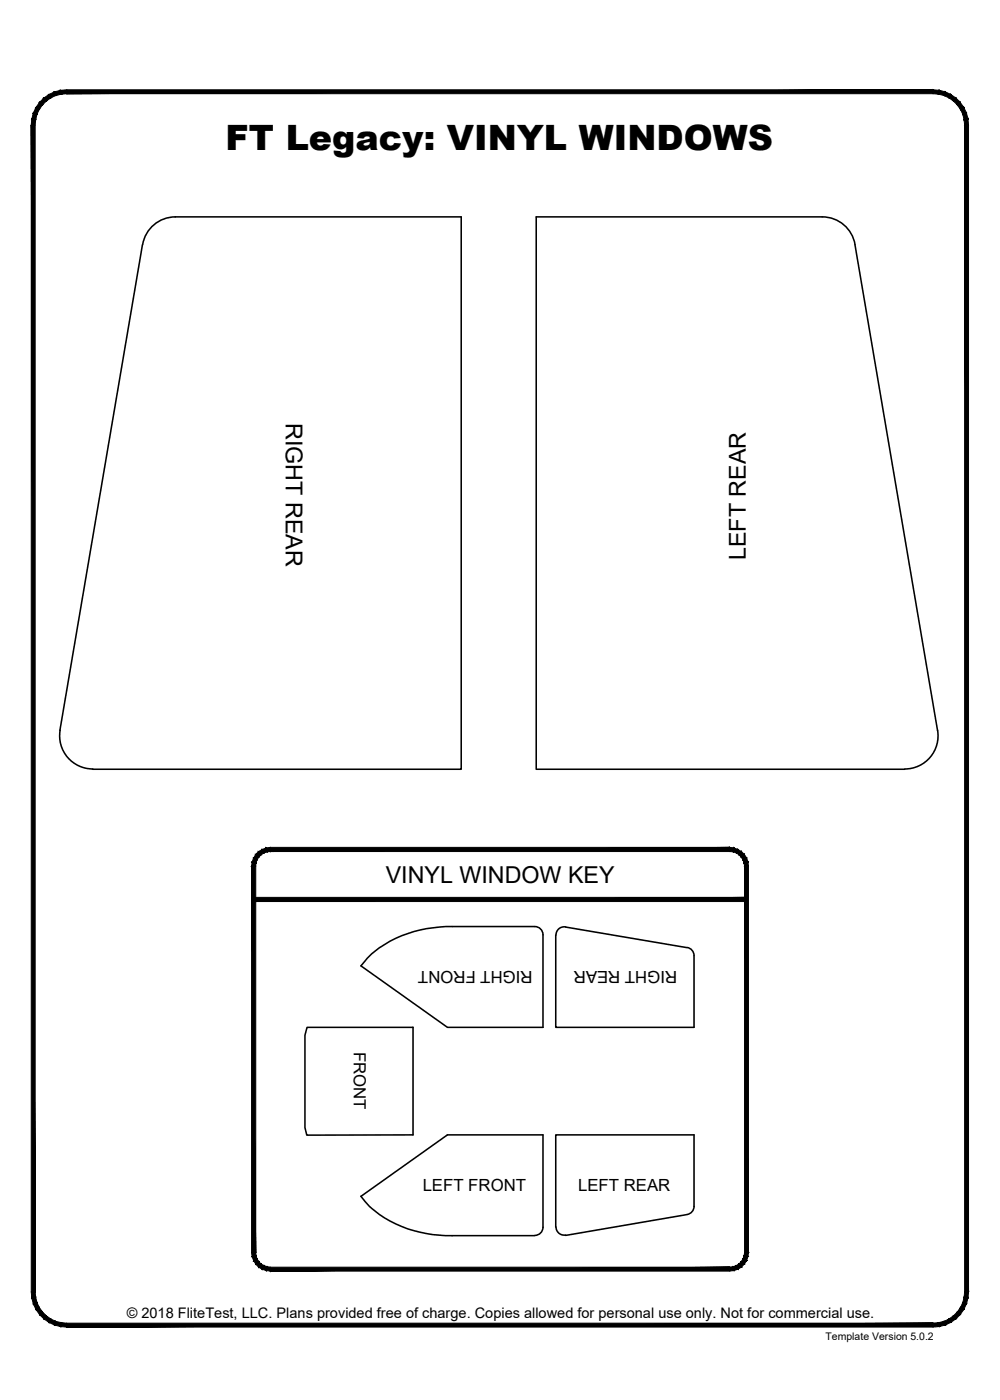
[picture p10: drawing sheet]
<svg xmlns="http://www.w3.org/2000/svg" width="190mm" height="267mm" viewBox="0 0 190 267" stroke-linecap="round" stroke-linejoin="round" font-family="sans-serif">
<!-- layer: 22 TILED -->
<g fill="#000" stroke="#000" stroke-width=".19">
<path d="M11.5 17.2l1.2-.1v.8zM11.5 17.2l.2 .7h1zM10.4 17.5l1.1-.3 .2 .7zM10.4 17.5l.2 .7 1.1-.3zM9.3 18l1.1-.5 .2 .7zM9.3 18l.4 .6 .9-.4zM8.3 18.7l1-.7 .4 .6zM8.3 18.7l.5 .5 .9-.6zM8.3 18.7l.5 .5-1.3 .3zM7.5 19.5l.6 .5 .7-.8zM7.5 19.5l.6 .5-1.3 .5zM6.8 20.5l.7 .3 .6-.8zM6.8 20.5l.7 .3-1.1 .7zM6.4 21.5l.6 .3 .5-1zM6.4 21.5l.6 .3-.9 .9zM6.1 22.7l.7 .1 .2-1zM6.1 22.7l.7 .1-.8 1.1zM6.8 22.8l-.8 1.1h.7z"/>
<path d="M12.7 17.9h165.1v-.8zM12.7 17.1h165.1l-165.1 .8z"/>
<path d="M6 23.9l.7 222.2v-222.2zM6 23.9l.7 222.2h-.7z"/>
<path d="M184.4 22.7l.1 1.2h-.7zM183.7 22.8l.1 1.1 .6-1.2zM184.1 21.5l.3 1.2-.7 .1zM183.4 21.8l.3 1 .4-1.3zM183.6 20.5l.5 1-.7 .3zM183 20.8l.4 1 .2-1.3zM182.9 19.5l.7 1-.6 .3zM182.4 20l.6 .8-.1-1.3zM182.1 18.7l.8 .8-.5 .5zM182.1 18.7l-.5 .5 .8 .8zM181.1 18l1 .7-.5 .5zM181.1 18l-.3 .6 .8 .6zM180.1 17.5l1 .5-.3 .6zM180.1 17.5l-.3 .7 1 .4zM178.9 17.2l1.2 .3-.3 .7zM178.9 17.2l-.1 .7 1 .3zM177.8 17.1l1.1 .1-.1 .7zM177.8 17.1v.8h1z"/>
<path d="M48.3 171v.7l93.9-.7zM48.3 171.7l93.9-.7v.7z"/>
<path d="M47.9 165l.8 73.6v-73.6zM47.9 165l.8 73.6h-.8z"/>
<path d="M50.7 161.5l.8-.1v.8zM50.7 161.5l.2 .8 .6-.1zM50 161.8l.7-.3 .2 .8zM50 161.8l.3 .7 .6-.2zM49.3 162.2l.7-.4 .3 .7zM49.3 162.2l.5 .6 .5-.3zM49.3 162.2l.5 .6h-1.1zM48.7 162.8l.6 .5 .5-.5zM48.7 162.8l.6 .5-1 .2zM48.3 163.5l.7 .3 .3-.5zM48.3 163.5l.7 .3-1 .4zM48 164.2l.8 .2 .2-.6zM48 164.2l.8 .2-.9 .6zM47.9 165h.8l.1-.6z"/>
<path d="M51.5 162.2h87.5v-.8zM51.5 161.4h87.5l-87.5 .8z"/>
<path d="M142.5 164.2l.1 .8h-.8zM141.7 164.4l.1 .6 .7-.8zM142.2 163.5l.3 .7-.8 .2zM141.5 163.8l.2 .6 .5-.9zM141.8 162.8l.4 .7-.7 .3zM141.2 163.3l.3 .5 .3-1zM141.2 162.2l.6 .6-.6 .5zM141.2 162.2l-.5 .6 .5 .5zM140.5 161.8l.7 .4-.5 .6zM140.5 161.8l-.2 .7 .4 .3zM139.8 161.5l.7 .3-.2 .7zM139.8 161.5l-.1 .8 .6 .2zM139 161.4l.8 .1-.1 .8zM139 161.4v.8l.7 .1z"/>
<path d="M47.9 238.6h.8l-.7 .8zM48.7 238.6l-.7 .8 .8-.2zM48 239.4l.8-.2-.5 1zM48.8 239.2l-.5 1 .7-.4zM48.3 240.2l.7-.4-.3 1zM49 239.8l-.3 1 .6-.4zM48.7 240.8l.6-.4v1zM49.3 240.4v1l.5-.6zM49.8 240.8l.2 1-.7-.4zM49.8 240.8l.2 1 .3-.7zM50.3 241.1l.4 .9-.7-.2zM50.3 241.1l.4 .9 .2-.7zM50.9 241.3l.6 .8-.8-.1zM50.9 241.3l.6 .8v-.7z"/>
<path d="M141.8 165v73.6h.8zM141.8 165h.8v73.6z"/>
<path d="M6 246.1h.7l-.6 1.2zM6.7 246.1l-.6 1.2 .7-.2zM6.1 247.3l.7-.2-.4 1.3zM6.8 247.1l-.4 1.3 .6-.3zM6.4 248.4l.6-.3-.2 1.3zM7 248.1l-.2 1.3 .7-.3zM6.8 249.4l.7-.3v1.3zM7.5 249.1v1.3l.6-.5zM7.5 250.4l.6-.5 .2 1.3zM8.1 249.9l.2 1.3 .5-.5zM8.8 250.7l.5 1.2-1-.7zM8.8 250.7l.5 1.2 .4-.6zM9.7 251.3l.7 1.1-1.1-.5zM9.7 251.3l.7 1.1 .2-.7zM10.6 251.7l.9 1-1.1-.3zM10.6 251.7l.9 1 .2-.7zM11.7 252l1 .8-1.2-.1zM11.7 252l1 .8v-.7z"/>
<path d="M12.7 252.1v.7l165.1-.7zM12.7 252.8l165.1-.7v.7z"/>
<path d="M51.5 241.4v.7l87.5-.7zM51.5 242.1l87.5-.7v.7z"/>
<path d="M139 241.4l.8 .6-.8 .1zM139 241.4l.8 .6-.1-.7zM139.7 241.3l.8 .5-.7 .2zM139.7 241.3l.8 .5-.2-.7zM140.3 241.1l.9 .3-.7 .4zM140.3 241.1l.9 .3-.5-.6zM140.7 240.8h1.1l-.6 .6zM140.7 240.8h1.1l-.6-.4zM141.2 240.4l1-.2-.4 .6zM141.5 239.8l-.3 .6 1-.2zM141.5 239.8l1-.4-.3 .8zM141.7 239.2l-.2 .6 1-.4zM141.7 239.2l.9-.6-.1 .8zM141.8 238.6l-.1 .6 .9-.6z"/>
<path d="M177.8 252.1l1.1 .6-1.1 .1zM177.8 252.1l1.1 .6-.1-.7zM178.8 252l1.3 .4-1.2 .3zM178.8 252l1.3 .4-.3-.7zM179.8 251.7l1.3 .2-1 .5zM179.8 251.7l1.3 .2-.3-.6zM180.8 251.3l1.3-.1-1 .7zM180.8 251.3l1.3-.1-.5-.5zM181.6 250.7l1.3-.3-.8 .8zM181.6 250.7l1.3-.3-.5-.5zM182.4 249.9l1.2-.5-.7 1zM183 249.1l-.6 .8 1.2-.5zM183 249.1l1.1-.7-.5 1zM183.4 248.1l-.4 1 1.1-.7zM183.4 248.1l1-.8-.3 1.1zM183.7 247.1l-.3 1 1-.8zM184.5 246.1l-.1 1.2-.7-.2zM183.8 246.1l-.1 1 .8-1z"/>
<path d="M183.8 23.9v222.2h.7zM183.8 23.9h.7v222.2z"/>
</g>
<!-- layer: 01 CUT -->
<g fill="none" stroke="#000" stroke-width=".3">
<path d="M27.1 46.6l-15.7 92.5M33.4 41.3h54.5v105.2h-70.2M33.4 41.3a6.3 6.3 0 0 0-6.2 5.3M162.9 46.6l15.7 92.5M162.9 46.6a6.3 6.3 0 0 0-6.3-5.3h-54.5v105.2h70.2M11.5 139.1a6.3 6.3 0 0 0 6.2 7.4M178.6 139.1a6.3 6.3 0 0 1-6.2 7.4M103.4 178.1a1.56 1.56 0 0 0-1.5-1.6h-15.8a22.9 22.9 0 0 0-15.8 5.7l-1.5 1.8 16.4 11.7h18.2v-17.6M105.9 178.1v17.6h26.3v-13.6M107.7 176.6a1.56 1.56 0 0 0-1.8 1.5M107.8 176.6l23.1 3.9M58.5 195.7h20.2v20.5h-20.3l-.3-1.4v-17.6z"/>
<path d="M130.9 180.5a1.56 1.56 0 0 1 1.3 1.5M101.9 235.3a1.56 1.56 0 0 0 1.5-1.5v-17.6h-18.2l-16.4 11.7a19.2 19.2 0 0 0 12.5 7.1l3.6 .4h17M105.9 233.7a1.56 1.56 0 0 0 1.8 1.6M130.9 231.4l-23.1 3.9M132.2 229.8v-13.6h-26.3v17.6M132.2 229.8a1.56 1.56 0 0 1-1.3 1.6"/>
</g>
<text font-size="6.7" x="43" y="28.7">FT Legacy: VINYL WINDOWS</text>
<g font-size="4.4">
<text x="54.4" y="80.6" transform="rotate(90 54.4 80.6)">RIGHT REAR</text>
<text x="142.1" y="106.7" transform="rotate(-90 142.1 106.7)">LEFT REAR</text>
<text x="73.5" y="168.2">VINYL WINDOW KEY</text>
</g>
<g font-size="3.2">
<text x="101.5" y="184.9" transform="rotate(-180 101.5 184.9)">RIGHT FRONT</text>
<text x="129" y="184.9" transform="rotate(-180 129 184.9)">RIGHT REAR</text>
<text x="67.4" y="200.4" transform="rotate(90 67.4 200.4)">FRONT</text>
<text x="80.5" y="227">LEFT FRONT</text>
<text x="110.1" y="227">LEFT REAR</text>
</g>
<text font-size="2.8" x="24.2" y="251.1">© 2018 FliteTest, LLC. Plans provided free of charge. Copies allowed for personal use only. Not for commercial use.</text>
<text font-size="2" x="157.3" y="255.3">Template Version 5.0.2</text>
</svg>
